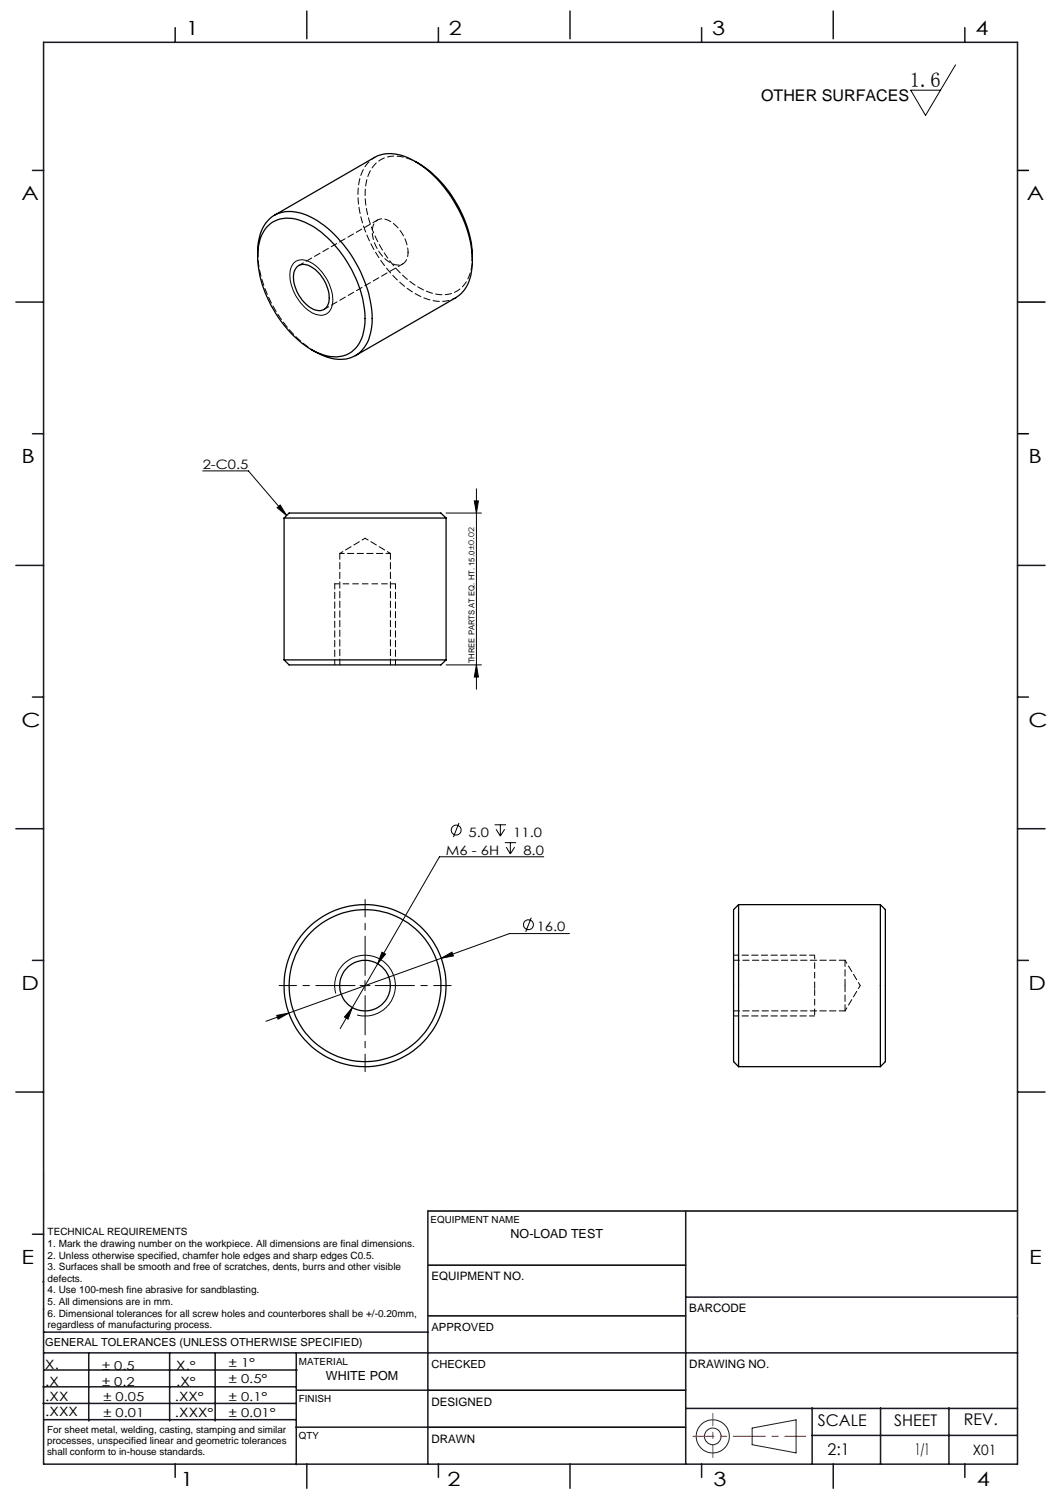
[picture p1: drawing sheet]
<svg xmlns="http://www.w3.org/2000/svg" width="210mm" height="297mm" viewBox="0 0 210 297" stroke-linecap="round" stroke-linejoin="round" font-family="sans-serif">
<g fill="none" stroke="#191924" stroke-width=".2">
<path d="M8.6 231.2v9.4M148.6 282l8.7-1.6v6.5l-8.7-1.6z"/>
<circle cx="140.8" cy="283.7" r="3.3"/>
<circle cx="140.8" cy="283.7" r="1.64"/>
</g>
<path d="M201 33.7h2.2M201 59.7h5.4M201 85.7h2.2M84.5 239.1h116.5M84.6 259.9h50.9M84.6 249.8h50.9M84.6 274.5h50.9M84.5 281.8h51" fill="none" stroke="#000" stroke-width=".3"/>
<path d="M136.9 283.6h22.3" fill="none" stroke="#f00" stroke-width=".2" stroke-dasharray="6.3 1.3 1.3 1.3" stroke-dashoffset="2.2"/>
<path d="M140.8 287.8v-8.7" fill="none" stroke="#f00" stroke-width=".2" stroke-dasharray="6.3 1.3 1.3 1.3" stroke-dashoffset="3.9"/>
<g fill="none" stroke="#191924" stroke-width=".3">
<path d="M8.6 8.4h192.4v280.7h-192.4zM34.6 5.5v2.9M60.6 2.2v5.5M86.6 5.5v2.9M112.6 2.2v5.5M138.6 5.5v2.9M164.6 2.2v5.5M190.6 5.5v2.9M6.4 33.7h2.2M3.1 59.7h5.5M6.4 85.7h2.2M3.1 111.7h5.5"/>
<path d="M201 111.7h5.4M6.4 137.7h2.2M201 137.7h2.2M3.1 163.7h5.5M201 163.7h5.4M6.4 189.6h2.2M201 189.6h2.2M3.1 215.6h5.5M201 215.6h5.4M84.5 239.1v50M135.5 239.1v50M6.4 243.7h2.2"/>
<path d="M8.5 253.1h.1M8.6 258.5h.1M135.5 256.1h65.5M8.5 277.1h49.9M8.5 273.9h49.9M8.6 267.2h192.4M8.6 263.1h75.9M8.8 270.5h49.9M17.5 267.2v13.4M33.5 267.2v13.4M42.5 267.2v13.4M58.5 267.2v22"/>
<path d="M58.6 274.5h26M135.5 278.1h65.5M160.4 278v11.1M174 278v11.1M187.5 278v11.1M8.8 280.3h49.7M34.6 289.1v2.6M58.5 281.8h26M60.6 289.1v4.8M86.6 289.1v2.6M112.6 289.1v4.8M138.6 289.1v2.6"/>
<path d="M160.4 283.5h40.5M164.6 289.1v4.8M190.6 289.1v2.6"/>
</g>
<path d="M201 259.9h.1" fill="none" stroke="#c0c0c0" stroke-width=".2"/>
<g fill="none" stroke="#000" stroke-width=".2">
<path d="M188.8 12.8l-6 10-2.9-5h5.9M57.9 52.1a2.76 2.76 0 0 1 3.8-.1 9.1 9.1 0 0 1 4 8.1 2.36 2.36 0 0 1-3.6 1.9 8.9 8.9 0 0 1-4.8-8.6zM40 93h9.1l7.5 8.8M93.7 98.9h.8l-.4 2.4zM94.1 96.5v39.6M54.8 100.3l.6-.6 1.2 2.1zM88.1 101.3h7M88.1 131.3h7M94.1 131.3l.4 2.4h-.8zM90.7 162.5l-1.1 2.8M97.7 162.9h2.3M98 163.8l.8 1.3"/>
<path d="M98.8 162.9v2.2M99.7 163.8l-.9 1.3M99.7 166.4h2.3M100 167.3l.8 1.3M100.8 166.4v2.2M101.7 167.3l-.9 1.3M107.4 169.2h-20.6l-17.2 29.8M66.3 196.2a6 6 0 0 1 5.3-7.5 6 6 0 0 1 6.5 6.5 6 6 0 0 1-7.5 5.2M69.6 199l-.8 2.3-.7-.5zM69.6 199l-2.4 4.1M71.1 194.6h2M72.1 193.6v2"/>
<path d="M75.5 188l.7 .4-1.6 1.9zM87.2 189.2l2.1-1.2 .3 .8zM105 181.2l-1.1 2.8M112.5 184.4h-11.9l-43.6 15.7M54.7 200.5l2.3-.4-2.1 1.2zM57 200.1l-4.5 1.6"/>
<circle cx="90.1" cy="163.9" r=".97"/>
<circle cx="104.4" cy="182.6" r=".98"/>
</g>
<path d="M66.2 115.3h11.9" fill="none" stroke="#000" stroke-width=".2" stroke-dasharray="1.3 .6" stroke-dashoffset=".4" stroke-linecap="butt"/>
<path d="M160.9 195.2v5.4" fill="none" stroke="#000" stroke-width=".2" stroke-dasharray="1.3 .6" stroke-dashoffset="-.2" stroke-linecap="butt"/>
<path d="M160.9 188.6v6" fill="none" stroke="#000" stroke-width=".2" stroke-dasharray="1.3 .6" stroke-dashoffset=".5" stroke-linecap="butt"/>
<path d="M70.1 194.6h-15M72.1 192.6v-15M72.1 196.6v15M74.1 194.6h15" fill="none" stroke="#000" stroke-width=".2" stroke-dasharray="15.2 1.3 1.3 1.3" stroke-dashoffset="7.5"/>
<path d="M62.2 69.4a25 25 0 0 1-11.3-19.6M66.1 115.3v16M78.1 131.3v-16M160.9 188.6h-16M144.9 200.6h16" fill="none" stroke="#000" stroke-width=".2" stroke-dasharray="1.3 .6" stroke-dashoffset=".3"/>
<path d="M66.1 115.3h.1M160.9 194.6v.6M166.9 194.6v-5M166.9 199.6v-5" fill="none" stroke="#000" stroke-width=".2" stroke-dasharray="1.3 .6"/>
<g fill="#000">
<path d="M93.7 98.9h.8l-.4 2.4zM94.1 131.3l.4 2.4h-.8z"/>
<path d="M69.6 199l-1.5 1.8 .7 .5zM75.5 188l-.9 2.3 1.6-1.9zM54.8 100.3l.6-.6 1.2 2.1z"/>
<path d="M54.7 200.5l.2 .8 2.1-1.2zM87.2 189.2l2.4-.4-.3-.8z"/>
</g>
<g fill="none" stroke="#000" stroke-width=".25">
<path d="M82 31.9a23.3 23.3 0 0 1 11 15.7l.3 2.3v1.6M50.9 50.7a9.5 9.5 0 0 1 2.5-7.6 6.5 6.5 0 0 1 6.7-.8 21.8 21.8 0 0 1 10.7 10.6 21 21 0 0 1 2.5 12.2 6.3 6.3 0 0 1-5.5 5.8 10.6 10.6 0 0 1-6.3-1.9M52.8 44.8a6.3 6.3 0 0 1 7.4-.9 21.6 21.6 0 0 1 10 11 16.3 16.3 0 0 1 1.2 11.9 5.6 5.6 0 0 1-7.4 3.3 17.7 17.7 0 0 1-9-7.5 21.3 21.3 0 0 1-4-13.4 7.7 7.7 0 0 1 1.8-4.4zM54.2 42.5l19.8-11.4a7.8 7.8 0 0 1 7.8 .7 24.9 24.9 0 0 1 11.5 19.7M58.6 52.7a2.41 2.41 0 0 1 3.3 .2 7.2 7.2 0 0 1 3 7.1 2.1 2.1 0 0 1-3.4 .9 7.2 7.2 0 0 1-3.4-7.3zM93.3 51.5a8.3 8.3 0 0 1-2.7 6.9l-20.4 11.8M56.1 102.3h32M56.1 102.3l1-1h30l1 1M56.1 102.3v28M88.1 102.3v28M56.1 130.3h32M56.1 130.3l1 1h30l1-1"/>
<path d="M145.9 178.6v32M145.9 178.6l-1 1v30.1l1 .9M145.9 178.6h28M173.9 178.6v32M173.9 178.6l1 1v30.1l-1 .9M145.9 210.6h28"/>
<circle cx="72.1" cy="194.6" r="15"/>
<circle cx="72.1" cy="194.6" r="5"/>
<circle cx="72.1" cy="194.6" r="16"/>
</g>
<path d="M80.6 49.8a7.3 7.3 0 0 0-4.6-6.5 2.08 2.08 0 0 0-2.5 2.4 7.3 7.3 0 0 0 4.7 6.6 2.08 2.08 0 0 0 2.4-2.5M77.1 109.3h-10" fill="none" stroke="#000" stroke-width=".2" stroke-dasharray="1.3 .6" stroke-dashoffset=".4"/>
<path d="M72.1 106.3l-5 3M77.1 109.3l-5-3M166.9 199.6l3-5M169.9 194.6l-3-5" fill="none" stroke="#000" stroke-width=".2" stroke-dasharray="1.3 .6" stroke-dashoffset=".6"/>
<path d="M67.1 109.3v22M77.1 131.3v-22M144.9 199.6h22M166.9 189.6h-22" fill="none" stroke="#000" stroke-width=".2" stroke-dasharray="1.3 .6" stroke-dashoffset=".1"/>
<path d="M74 31.1a7.7 7.7 0 0 0-3.3 6.9 24.8 24.8 0 0 0 11.8 20.3 7.8 7.8 0 0 0 7.5 .5M93.3 50.6a7.6 7.6 0 0 1-3.1 6.9 7.2 7.2 0 0 1-6.8-.4 23.1 23.1 0 0 1-11.3-19.4 7 7 0 0 1 3.6-6.4 7.8 7.8 0 0 1 7 1" fill="none" stroke="#000" stroke-width=".2" stroke-dasharray="1.3 .6" stroke-dashoffset=".5"/>
<path d="M74.6 43.4l-15.6 9M64 61.1l15.6-9" fill="none" stroke="#000" stroke-width=".2" stroke-dasharray="1.3 .6" stroke-dashoffset=".2"/>
<text font-size="4.1" x="179.8" y="17.2">1.6</text>
<g font-size="3.9">
<text x="36.7" y="6.9">1</text>
<text x="88.7" y="6.9">2</text>
<text x="140.7" y="6.9">3</text>
<text x="192.7" y="6.9">4</text>
<text x="4.2" y="39.5">A</text>
<text x="202.9" y="39.5">A</text>
<text x="4.2" y="91.5">B</text>
<text x="203.2" y="91.5">B</text>
<text x="4.2" y="143.5">C</text>
<text x="203.2" y="143.5">C</text>
<text x="4.2" y="195.5">D</text>
<text x="203.2" y="195.5">D</text>
<text x="4.2" y="249.6">E</text>
<text x="203.3" y="249.6">E</text>
<text x="35.7" y="293.4">1</text>
<text x="88.4" y="293.4">2</text>
<text x="141" y="293.4">3</text>
<text x="193" y="293.4">4</text>
</g>
<g font-size="3.2">
<text x="150.4" y="20">OTHER SURFACES</text>
<text x="161.6" y="281.7">SCALE</text>
<text x="176.7" y="281.5">SHEET</text>
<text x="190.4" y="281.5">REV.</text>
<text x="163.5" y="287.4">2:1</text>
<text x="180.8" y="287.4">1/1</text>
</g>
<text font-size="2.8" x="192.2" y="287.3">X01</text>
<g font-size="2.6">
<text x="40.1" y="92.6">2-C0.5</text>
<text x="92.6" y="165.3">5.0</text>
<text x="101.4" y="165.3">11.0</text>
<text x="88.1" y="168.8">M6 - 6H</text>
<text x="103.4" y="168.8">8.0</text>
<text x="106" y="183.9">16.0</text>
</g>
<g font-size="2.5">
<text x="100.9" y="244.4">NO-LOAD TEST</text>
<text x="8.9" y="273.6">.X</text>
<text x="8.9" y="270.4">X.</text>
<text x="34.8" y="273.7">.X°</text>
<text x="34.8" y="270.5">X.°</text>
<text x="64.4" y="272.4">WHITE POM</text>
<text x="9" y="276.7">.XX</text>
<text x="9" y="279.7">.XXX</text>
<text x="34.5" y="276.7">.XX°</text>
<text x="34.6" y="279.8">.XXX°</text>
</g>
<g font-size="2.4">
<text x="45.2" y="270">± 1°</text>
<text x="20.2" y="270.4">± 0.5</text>
<text x="20.2" y="273.7">± 0.2</text>
<text x="45.2" y="273.2">± 0.5°</text>
<text x="20.4" y="279.7">± 0.01</text>
<text x="20.4" y="276.7">± 0.05</text>
<text x="45.2" y="276.7">± 0.1°</text>
<text x="45.2" y="279.7">± 0.01°</text>
</g>
<g font-size="2.3">
<text x="85.2" y="252.9">EQUIPMENT NO.</text>
<text x="136.2" y="259.2">BARCODE</text>
<text x="136.2" y="270.2">DRAWING NO.</text>
<text x="85.2" y="277.6">DESIGNED</text>
<text x="85.2" y="284.9">DRAWN</text>
</g>
<g font-size="2.2">
<text x="85.2" y="262.8">APPROVED</text>
<text x="8.9" y="265.9">GENERAL TOLERANCES (UNLESS OTHERWISE SPECIFIED)</text>
<text x="85.2" y="270.1">CHECKED</text>
</g>
<g font-size="2">
<text x="9.4" y="243.9">TECHNICAL REQUIREMENTS</text>
<text x="9.4" y="246.2">1. Mark the drawing number on the workpiece. All dimensions are final dimensions.</text>
<text x="9.4" y="248.5">2. Unless otherwise specified, chamfer hole edges and sharp edges C0.5.</text>
<text x="9.4" y="250.8">3. Surfaces shall be smooth and free of scratches, dents, burrs and other visible</text>
<text x="9.4" y="253.1">defects.</text>
<text x="9.4" y="255.4">4. Use 100-mesh fine abrasive for sandblasting.</text>
<text x="9.4" y="257.7">5. All dimensions are in mm.</text>
<text x="9.4" y="260">6. Dimensional tolerances for all screw holes and counterbores shall be +/-0.20mm,</text>
<text x="9.4" y="262.3">regardless of manufacturing process.</text>
</g>
<g font-size="1.9">
<text x="85.1" y="241.5">EQUIPMENT NAME</text>
<text x="59.1" y="269.5">MATERIAL</text>
<text x="59.1" y="276.9">FINISH</text>
<text x="9.3" y="282.9">For sheet metal, welding, casting, stamping and similar</text>
<text x="9.3" y="285.2">processes, unspecified linear and geometric tolerances</text>
<text x="9.3" y="287.4">shall conform to in-house standards.</text>
<text x="59.1" y="284.2">QTY</text>
</g>
<text font-size="1.6" x="93.8" y="131" transform="rotate(-90 93.8 131)">THREE PARTS AT EQ. HT. 15.0±0.02</text>
</svg>
